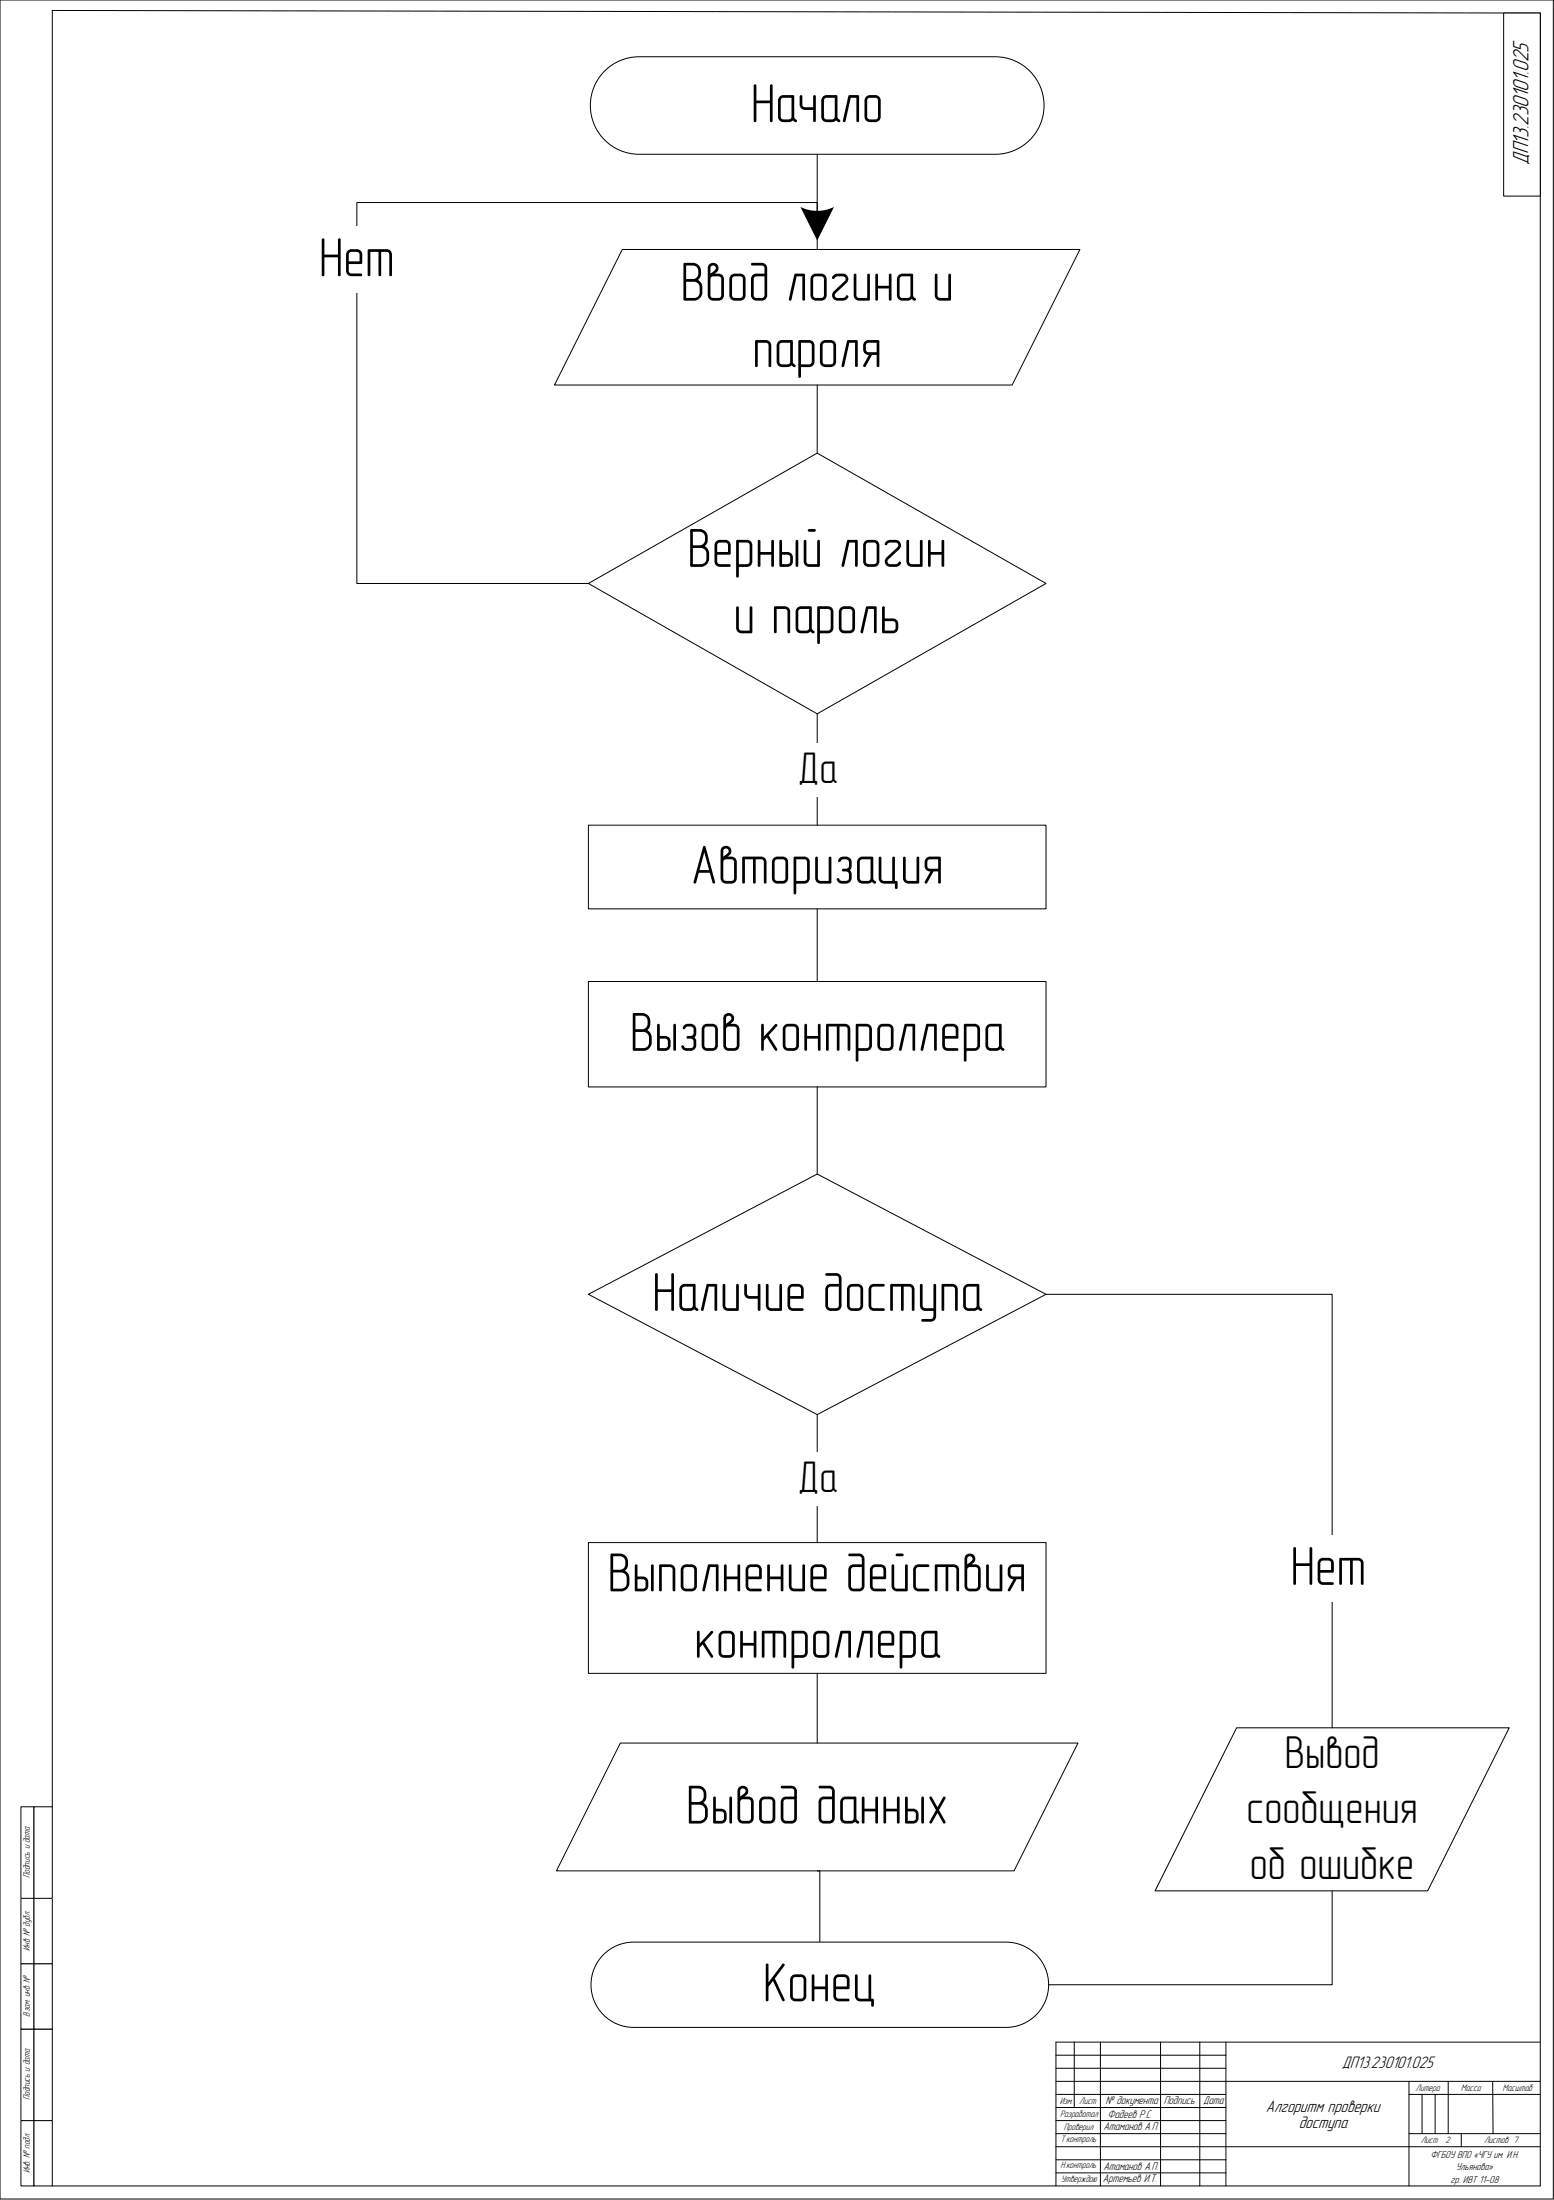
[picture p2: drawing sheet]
<svg xmlns="http://www.w3.org/2000/svg" width="594mm" height="841mm" viewBox="0 0 594 841" stroke-linecap="round" stroke-linejoin="round" font-family="sans-serif">
<path d="M0 0h594v841h-594zM20 4l569 1v831h-569z" fill="none" stroke="#000" stroke-width=".38"/>
<path d="M575 5h14v70h-14z" fill-rule="evenodd" fill="#fff"/>
<g fill="none" stroke="#000" stroke-width=".38">
<path d="M575 5h14v70h-14zM403.8 796h185M403.8 786h65M403.8 791h65M410.8 781v25M420.8 781v55M443.8 781v55M458.8 781v55M468.8 781v55M538.8 796v40M553.8 796v20M570.8 796l.1 20"/>
<path d="M588.8 781h-185v55M403.8 801h65M403.8 806h65M403.8 811h65M403.8 816h65M538.8 801h50M538.8 816h50M543.8 801v15M548.8 801v15M558.8 816v5M403.8 821h185M403.8 826h65"/>
<path d="M403.8 831h65"/>
</g>
<path d="M8 811h5v25h-5z" fill-rule="evenodd" fill="#fff"/>
<path d="M8 811h5v25h-5z" fill="none" stroke="#000" stroke-width=".38"/>
<path d="M8 776h5v35h-5z" fill-rule="evenodd" fill="#fff"/>
<path d="M8 776h5v35h-5z" fill="none" stroke="#000" stroke-width=".38"/>
<path d="M8 751h5v25h-5z" fill-rule="evenodd" fill="#fff"/>
<path d="M8 751h5v25h-5z" fill="none" stroke="#000" stroke-width=".38"/>
<path d="M8 726h5v25h-5z" fill-rule="evenodd" fill="#fff"/>
<path d="M8 726h5v25h-5z" fill="none" stroke="#000" stroke-width=".38"/>
<path d="M8 691h5v35h-5z" fill-rule="evenodd" fill="#fff"/>
<path d="M8 691h5v35h-5z" fill="none" stroke="#000" stroke-width=".38"/>
<path d="M13 811h7v25h-7z" fill-rule="evenodd" fill="#fff"/>
<path d="M13 811h7v25h-7z" fill="none" stroke="#000" stroke-width=".38"/>
<path d="M13 776h7v35h-7z" fill-rule="evenodd" fill="#fff"/>
<path d="M13 776h7v35h-7z" fill="none" stroke="#000" stroke-width=".38"/>
<path d="M13 751h7v25h-7z" fill-rule="evenodd" fill="#fff"/>
<path d="M13 751h7v25h-7z" fill="none" stroke="#000" stroke-width=".38"/>
<path d="M13 726h7v25h-7z" fill-rule="evenodd" fill="#fff"/>
<path d="M13 726h7v25h-7z" fill="none" stroke="#000" stroke-width=".38"/>
<path d="M13 691h7v35h-7z" fill-rule="evenodd" fill="#fff"/>
<path d="M13 691h7v35h-7z" fill="none" stroke="#000" stroke-width=".38"/>
<path d="M231.2 27.2a18.6 18.6 0 0 1 13.2-5.5h136.2a18.6 18.6 0 0 1 18.6 18.7 18.6 18.6 0 0 1-18.6 18.6h-136.2a18.6 18.6 0 0 1-17.2-11.5 18.6 18.6 0 0 1 4-20.3z" fill-rule="evenodd" fill="#fff"/>
<path d="M231.2 27.2a18.6 18.6 0 0 1 13.2-5.5h136.2a18.6 18.6 0 0 1 18.6 18.7 18.6 18.6 0 0 1-18.6 18.6h-136.2a18.6 18.6 0 0 1-17.2-11.5 18.6 18.6 0 0 1 4-20.3z" fill="none" stroke="#000" stroke-width=".38"/>
<path d="M237.2 666.6h175l-24.4 48.9h-175z" fill-rule="evenodd" fill="#fff"/>
<path d="M237.2 666.6h175l-24.4 48.9h-175zM312.5 715.5h1v27.2" fill="none" stroke="#000" stroke-width=".38"/>
<path d="M230.8 747.5a16.3 16.3 0 0 1 11.5-4.8h142.4a16.3 16.3 0 0 1 16.3 16.4 16.3 16.3 0 0 1-16.3 16.3h-142.4a16.3 16.3 0 0 1-15.1-10.1 16.3 16.3 0 0 1 3.6-17.8z" fill-rule="evenodd" fill="#fff"/>
<path d="M230.8 747.5a16.3 16.3 0 0 1 11.5-4.8h142.4a16.3 16.3 0 0 1 16.3 16.4 16.3 16.3 0 0 1-16.3 16.3h-142.4a16.3 16.3 0 0 1-15.1-10.1 16.3 16.3 0 0 1 3.6-17.8z" fill="none" stroke="#000" stroke-width=".38"/>
<path d="M238 95.4h175l-26 51.8h-175z" fill-rule="evenodd" fill="#fff"/>
<path d="M238 95.4h175l-26 51.8h-175z" fill="none" stroke="#000" stroke-width=".38"/>
<path d="M225 223.1l87.5-49.8 87.5 49.8-87.5 49.9z" fill-rule="evenodd" fill="#fff"/>
<path d="M312.5 82.3v-4.8h-176v145.6h88.5M225 223.1l87.5-49.8 87.5 49.8-87.5 49.9z" fill="none" stroke="#000" stroke-width=".38"/>
<path d="M306.1 79.1a14.4 14.4 0 0 0 12.8 0l-6.4 12.9z" fill-rule="evenodd" fill="#000"/>
<g fill="#fff">
<path d="M122 86.6h28.9v25.4h-28.9z" fill-rule="evenodd"/>
<path d="M225 375.4h175v40.3h-175z" fill-rule="evenodd"/>
</g>
<path d="M225 375.4h175v40.3h-175z" fill="none" stroke="#000" stroke-width=".38"/>
<path d="M225 495l87.5-46 87.5 46-87.5 46z" fill-rule="evenodd" fill="#fff"/>
<path d="M225 495l87.5-46 87.5 46-87.5 46z" fill="none" stroke="#000" stroke-width=".38"/>
<path d="M472.9 660.8h104.2l-31.1 62.3h-104.3z" fill-rule="evenodd" fill="#fff"/>
<path d="M400 495h109.4v165.8M472.9 660.8h104.2l-31.1 62.3h-104.3z" fill="none" stroke="#000" stroke-width=".38"/>
<path d="M493.5 587.1h29v25.4h-29z" fill-rule="evenodd" fill="#fff"/>
<path d="M509.4 723.1v36h-108.4" fill="none" stroke="#000" stroke-width=".38"/>
<path d="M225 590h175v50h-175z" fill-rule="evenodd" fill="#fff"/>
<path d="M312.5 59v36.4M312.5 147.2v26.1M312.5 415.7v33.3M312.5 541v49M225 590h175v50h-175z" fill="none" stroke="#000" stroke-width=".38"/>
<path d="M305.1 555.3h14.8v20.3h-14.8z" fill-rule="evenodd" fill="#fff"/>
<path d="M312.5 640v26.6" fill="none" stroke="#000" stroke-width=".38"/>
<path d="M225 315.6h175v32h-175z" fill-rule="evenodd" fill="#fff"/>
<path d="M312.5 273v42.6M225 315.6h175v32h-175z" fill="none" stroke="#000" stroke-width=".38"/>
<path d="M305.1 284.1h14.8v20.4h-14.8z" fill-rule="evenodd" fill="#fff"/>
<path d="M312.5 347.6v27.8" fill="none" stroke="#000" stroke-width=".38"/>
<g font-size="21.2">
<text x="287.2" y="46.7">Начало</text>
<text x="122" y="105.6">Не</text>
<text x="139.6" y="105.6">т</text>
<text x="260.3" y="115">Ввод логина и</text>
<text x="287.7" y="140.4">пароля</text>
<text x="262.9" y="216.8">Верный логин</text>
<text x="280.5" y="242.2">и пароль</text>
<text x="264.2" y="337.9">Авторизация</text>
<text x="240.9" y="401.9">Вызов контроллера</text>
<text x="249.5" y="501.4">Наличие доступа</text>
<text x="232.4" y="608.6">Выполнение действия</text>
<text x="493.5" y="606.1">Не</text>
<text x="511.1" y="606.1">т</text>
<text x="265.5" y="634">контроллера</text>
<text x="262.4" y="697.4">Вывод данных</text>
<text x="291.8" y="765.4">Конец</text>
</g>
<g font-size="17.6">
<text x="491.3" y="676.1">Вывод</text>
<text x="476.7" y="697.3">сообщения</text>
<text x="478" y="718.4">об ошибке</text>
</g>
<g font-size="16.9">
<text x="305.1" y="299.4">Д</text>
<text x="313.3" y="299.4">а</text>
<text x="305.1" y="570.6">Д</text>
<text x="313.3" y="570.6">а</text>
</g>
<text font-size="8.9" x="584.5" y="63.2" transform="rotate(-90 584.5 63.2)">ДП13.230101.025</text>
<g font-size="6.7">
<text x="513.1" y="791">ДП13.230101.025</text>
<text x="484.1" y="807.5">Алгоритм проверки</text>
<text x="496.7" y="813.9">доступа</text>
</g>
<g font-size="4.5">
<text x="422.8" y="804.8">№ документа</text>
<text x="445" y="804.8">Подпись</text>
<text x="460.1" y="804.8">Дата</text>
<text x="422" y="814.8">Атаманов А.П.</text>
<text x="423.5" y="810.2">Фадеев Р.С.</text>
<text x="422" y="829.8">Атаманов А.П.</text>
<text x="421.7" y="834.6">Артемьев И.Т.</text>
</g>
<g font-size="4.1">
<text x="547" y="825.4">ФГБОУ ВПО «ЧГУ им. И.Н.</text>
<text x="556.8" y="830">Ульянова»</text>
<text x="554.7" y="834.7">гр. ИВТ 11-08</text>
</g>
<g font-size="3.7">
<text x="11.4" y="718.1" transform="rotate(-90 11.4 718.1)">Подпись и дата</text>
<text x="11.4" y="746.2" transform="rotate(-90 11.4 746.2)">Инв. № дубл.</text>
<text x="11.4" y="771.2" transform="rotate(-90 11.4 771.2)">Взам. инв. №</text>
<text x="11.4" y="803.1" transform="rotate(-90 11.4 803.1)">Подпись и дата</text>
<text x="541.3" y="799.6">Литера</text>
<text x="558.7" y="799.6">Масса</text>
<text x="574.6" y="799.6">Масштаб</text>
<text x="405.2" y="804.6">Изм.</text>
<text x="405.4" y="809.6">Разработал</text>
<text x="412.7" y="804.6">Лист</text>
<text x="406.8" y="814.7">Проверил</text>
<text x="405.6" y="819.2">Т.контроль</text>
<text x="543.3" y="819.4">Лист</text>
<text x="552.8" y="819.4">2</text>
<text x="567.5" y="819.4">Листов 7</text>
<text x="11.4" y="831.2" transform="rotate(-90 11.4 831.2)">Инв. № подл.</text>
<text x="405.6" y="829.2">Н.контроль</text>
<text x="405.7" y="834.6">Утверждаю</text>
</g>
</svg>
